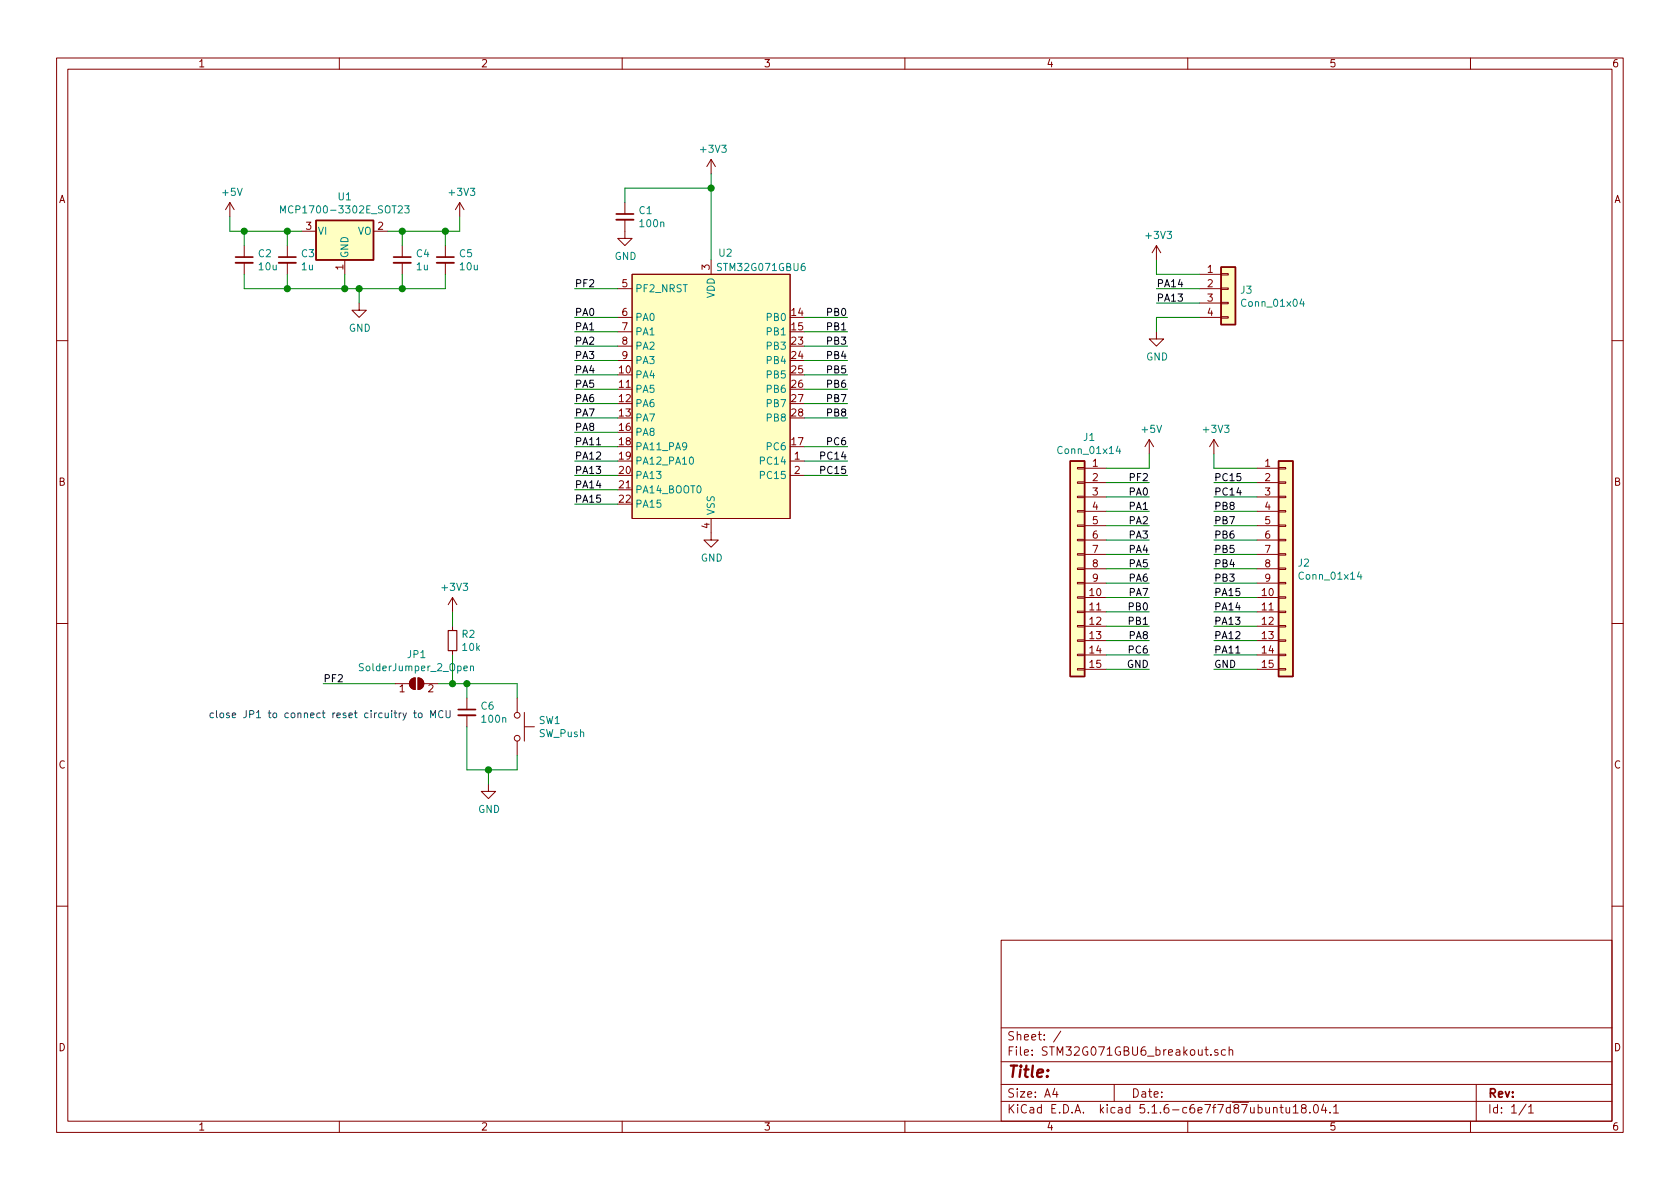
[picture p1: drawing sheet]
EESchema Schematic File Version 4
EELAYER 30 0
EELAYER END
$Descr A4 11693 8268
encoding utf-8
Sheet 1 1
Title ""
Date ""
Rev ""
Comp ""
Comment1 ""
Comment2 ""
Comment3 ""
Comment4 ""
$EndDescr
$Comp
L power:+5V #PWR01
U 1 1
P 1600 1500
F 0 "#PWR01" H 1600 1350 50  0001 C CNN
F 1 "+5V" H 1615 1673 50  0000 C CNN
F 2 "" H 1600 1500 50  0001 C CNN
F 3 "" H 1600 1500 50  0001 C CNN
	1    1600 1500
	1    0    0    -1  
$EndComp
$Comp
L power:+3V3 #PWR02
U 1 1
P 3200 1500
F 0 "#PWR02" H 3200 1350 50  0001 C CNN
F 1 "+3V3" H 3215 1673 50  0000 C CNN
F 2 "" H 3200 1500 50  0001 C CNN
F 3 "" H 3200 1500 50  0001 C CNN
	1    3200 1500
	1    0    0    -1  
$EndComp
$Comp
L power:GND #PWR04
U 1 1
P 2500 2100
F 0 "#PWR04" H 2500 1850 50  0001 C CNN
F 1 "GND" H 2505 1927 50  0000 C CNN
F 2 "" H 2500 2100 50  0001 C CNN
F 3 "" H 2500 2100 50  0001 C CNN
	1    2500 2100
	1    0    0    -1  
$EndComp
$Comp
L STM32G071:STM32G071GBU6 U2
U 1 1
P 4950 2750
F 0 "U2" H 5050 3750 50  0000 C CNN
F 1 "STM32G071GBU6" H 5300 3650 50  0000 C CNN
F 2 "UFQPFN28:UFQFPN28" H 4950 3400 50  0001 C CNN
F 3 "" H 4950 3400 50  0001 C CNN
	1    4950 2750
	1    0    0    -1  
$EndComp
$Comp
L Connector_Generic:Conn_01x15 J1
U 1 1
P 7500 3950
F 0 "J1" H 7418 4867 50  0000 C CNN
F 1 "Conn_01x14" H 7418 4776 50  0000 C CNN
F 2 "Connector_PinHeader_2.54mm:PinHeader_1x15_P2.54mm_Vertical" H 7500 3950 50  0001 C CNN
F 3 "~" H 7500 3950 50  0001 C CNN
	1    7500 3950
	-1   0    0    -1  
$EndComp
$Comp
L Connector_Generic:Conn_01x15 J2
U 1 1
P 8950 3950
F 0 "J2" H 9030 3992 50  0000 L CNN
F 1 "Conn_01x14" H 9030 3901 50  0000 L CNN
F 2 "Connector_PinHeader_2.54mm:PinHeader_1x15_P2.54mm_Vertical" H 8950 3950 50  0001 C CNN
F 3 "~" H 8950 3950 50  0001 C CNN
	1    8950 3950
	1    0    0    -1  
$EndComp
$Comp
L Device:C_Small C1
U 1 1
P 4350 1500
F 0 "C1" H 4442 1546 50  0000 L CNN
F 1 "100n" H 4442 1455 50  0000 L CNN
F 2 "Capacitor_SMD:C_0603_1608Metric" H 4350 1500 50  0001 C CNN
F 3 "~" H 4350 1500 50  0001 C CNN
	1    4350 1500
	1    0    0    -1  
$EndComp
$Comp
L Regulator_Linear:MCP1700-3302E_SOT23 U1
U 1 1
P 2400 1600
F 0 "U1" H 2400 1842 50  0000 C CNN
F 1 "MCP1700-3302E_SOT23" H 2400 1751 50  0000 C CNN
F 2 "Package_TO_SOT_SMD:SOT-23" H 2400 1825 50  0001 C CNN
F 3 "http://ww1.microchip.com/downloads/en/DeviceDoc/20001826D.pdf" H 2400 1600 50  0001 C CNN
	1    2400 1600
	1    0    0    -1  
$EndComp
$Comp
L Device:C_Small C2
U 1 1
P 1700 1800
F 0 "C2" H 1792 1846 50  0000 L CNN
F 1 "10u" H 1792 1755 50  0000 L CNN
F 2 "Capacitor_SMD:C_1206_3216Metric" H 1700 1800 50  0001 C CNN
F 3 "~" H 1700 1800 50  0001 C CNN
	1    1700 1800
	1    0    0    -1  
$EndComp
$Comp
L Device:C_Small C4
U 1 1
P 2800 1800
F 0 "C4" H 2892 1846 50  0000 L CNN
F 1 "1u" H 2892 1755 50  0000 L CNN
F 2 "Capacitor_SMD:C_0603_1608Metric" H 2800 1800 50  0001 C CNN
F 3 "~" H 2800 1800 50  0001 C CNN
	1    2800 1800
	1    0    0    -1  
$EndComp
$Comp
L Device:C_Small C3
U 1 1
P 2000 1800
F 0 "C3" H 2092 1846 50  0000 L CNN
F 1 "1u" H 2092 1755 50  0000 L CNN
F 2 "Capacitor_SMD:C_0603_1608Metric" H 2000 1800 50  0001 C CNN
F 3 "~" H 2000 1800 50  0001 C CNN
	1    2000 1800
	1    0    0    -1  
$EndComp
Wire Wire Line
	2700 1600 2800 1600
Wire Wire Line
	2800 1600 2800 1700
Wire Wire Line
	2400 1900 2400 2000
Wire Wire Line
	2800 2000 2800 1900
Wire Wire Line
	2100 1600 2000 1600
Wire Wire Line
	2000 1600 2000 1700
Wire Wire Line
	2000 1900 2000 2000
Wire Wire Line
	2000 2000 2400 2000
Connection ~ 2400 2000
Wire Wire Line
	2400 2000 2500 2000
Wire Wire Line
	2500 2000 2500 2100
Connection ~ 2500 2000
Wire Wire Line
	2500 2000 2800 2000
Wire Wire Line
	1600 1500 1600 1600
Wire Wire Line
	1600 1600 1700 1600
Connection ~ 2000 1600
Wire Wire Line
	2800 1600 3100 1600
Wire Wire Line
	3200 1600 3200 1500
Connection ~ 2800 1600
Wire Wire Line
	1700 1700 1700 1600
Connection ~ 1700 1600
Wire Wire Line
	1700 1600 2000 1600
Wire Wire Line
	1700 1900 1700 2000
Wire Wire Line
	1700 2000 2000 2000
Connection ~ 2000 2000
$Comp
L power:GND #PWR03
U 1 1
P 4350 1600
F 0 "#PWR03" H 4350 1350 50  0001 C CNN
F 1 "GND" H 4355 1427 50  0000 C CNN
F 2 "" H 4350 1600 50  0001 C CNN
F 3 "" H 4350 1600 50  0001 C CNN
	1    4350 1600
	1    0    0    -1  
$EndComp
Wire Wire Line
	4350 1400 4350 1300
Wire Wire Line
	4350 1300 4950 1300
Wire Wire Line
	4950 1300 4950 1800
$Comp
L power:GND #PWR05
U 1 1
P 4950 3700
F 0 "#PWR05" H 4950 3450 50  0001 C CNN
F 1 "GND" H 4955 3527 50  0000 C CNN
F 2 "" H 4950 3700 50  0001 C CNN
F 3 "" H 4950 3700 50  0001 C CNN
	1    4950 3700
	1    0    0    -1  
$EndComp
Wire Wire Line
	4000 2200 4300 2200
Wire Wire Line
	4000 2300 4300 2300
Wire Wire Line
	4000 2400 4300 2400
Wire Wire Line
	4000 2500 4300 2500
Wire Wire Line
	4000 2600 4300 2600
Wire Wire Line
	4000 2700 4300 2700
Wire Wire Line
	4000 2800 4300 2800
Wire Wire Line
	4000 2900 4300 2900
Wire Wire Line
	4000 3000 4300 3000
Wire Wire Line
	4000 3100 4300 3100
Wire Wire Line
	4000 3200 4300 3200
Wire Wire Line
	4000 3300 4300 3300
Wire Wire Line
	4000 3400 4300 3400
Wire Wire Line
	4000 3500 4300 3500
Wire Wire Line
	5600 2200 5900 2200
Wire Wire Line
	5600 2300 5900 2300
Wire Wire Line
	5600 2400 5900 2400
Wire Wire Line
	5600 2500 5900 2500
Wire Wire Line
	5600 2600 5900 2600
Wire Wire Line
	5600 2700 5900 2700
Wire Wire Line
	5600 2800 5900 2800
Wire Wire Line
	5600 2900 5900 2900
Wire Wire Line
	5600 3100 5900 3100
Wire Wire Line
	5600 3200 5900 3200
Wire Wire Line
	5600 3300 5900 3300
Text Label 5900 2200 2    50   ~ 0
PB0
Text Label 5900 2300 2    50   ~ 0
PB1
Text Label 5900 2400 2    50   ~ 0
PB3
Text Label 5900 2500 2    50   ~ 0
PB4
Text Label 5900 2600 2    50   ~ 0
PB5
Text Label 5900 2700 2    50   ~ 0
PB6
Text Label 5900 2800 2    50   ~ 0
PB7
Text Label 5900 2900 2    50   ~ 0
PB8
Text Label 5900 3100 2    50   ~ 0
PC6
Text Label 5900 3200 2    50   ~ 0
PC14
Text Label 5900 3300 2    50   ~ 0
PC15
Text Label 4000 2000 0    50   ~ 0
PF2
Text Label 4000 2200 0    50   ~ 0
PA0
Text Label 4000 2300 0    50   ~ 0
PA1
Text Label 4000 2400 0    50   ~ 0
PA2
Text Label 4000 2500 0    50   ~ 0
PA3
Text Label 4000 2600 0    50   ~ 0
PA4
Text Label 4000 2700 0    50   ~ 0
PA5
Text Label 4000 2800 0    50   ~ 0
PA6
Text Label 4000 2900 0    50   ~ 0
PA7
Text Label 4000 3000 0    50   ~ 0
PA8
Text Label 4000 3100 0    50   ~ 0
PA11
Text Label 4000 3200 0    50   ~ 0
PA12
Text Label 4000 3300 0    50   ~ 0
PA13
Text Label 4000 3400 0    50   ~ 0
PA14
Text Label 4000 3500 0    50   ~ 0
PA15
$Comp
L Device:C_Small C5
U 1 1
P 3100 1800
F 0 "C5" H 3192 1846 50  0000 L CNN
F 1 "10u" H 3192 1755 50  0000 L CNN
F 2 "Capacitor_SMD:C_1206_3216Metric" H 3100 1800 50  0001 C CNN
F 3 "~" H 3100 1800 50  0001 C CNN
	1    3100 1800
	1    0    0    -1  
$EndComp
Wire Wire Line
	3100 1600 3100 1700
Connection ~ 3100 1600
Wire Wire Line
	3100 1600 3200 1600
Wire Wire Line
	2800 2000 3100 2000
Wire Wire Line
	3100 2000 3100 1900
Connection ~ 2800 2000
Wire Wire Line
	7700 3350 8000 3350
Text Label 8000 3350 2    50   ~ 0
PF2
Wire Wire Line
	8000 3450 7700 3450
Wire Wire Line
	8000 3550 7700 3550
Wire Wire Line
	8000 3650 7700 3650
Wire Wire Line
	8000 3750 7700 3750
Wire Wire Line
	8000 3850 7700 3850
Wire Wire Line
	8000 3950 7700 3950
Wire Wire Line
	8000 4050 7700 4050
Wire Wire Line
	8000 4150 7700 4150
Text Label 8000 3450 2    50   ~ 0
PA0
Text Label 8000 3550 2    50   ~ 0
PA1
Text Label 8000 3650 2    50   ~ 0
PA2
Text Label 8000 3750 2    50   ~ 0
PA3
Text Label 8000 3850 2    50   ~ 0
PA4
Text Label 8000 3950 2    50   ~ 0
PA5
Text Label 8000 4050 2    50   ~ 0
PA6
Text Label 8000 4150 2    50   ~ 0
PA7
Wire Wire Line
	7700 4650 8000 4650
Text Label 8000 4650 2    50   ~ 0
GND
Wire Wire Line
	7700 4250 8000 4250
Wire Wire Line
	7700 4350 8000 4350
Text Label 8000 4250 2    50   ~ 0
PB0
Text Label 8000 4350 2    50   ~ 0
PB1
Wire Wire Line
	8000 4450 7700 4450
Text Label 8000 4450 2    50   ~ 0
PA8
Wire Wire Line
	7700 4550 8000 4550
Text Label 8000 4550 2    50   ~ 0
PC6
Wire Wire Line
	8750 4650 8450 4650
Text Label 8450 4650 0    50   ~ 0
GND
$Comp
L power:+5V #PWR0101
U 1 1
P 8000 3150
F 0 "#PWR0101" H 8000 3000 50  0001 C CNN
F 1 "+5V" H 8015 3323 50  0000 C CNN
F 2 "" H 8000 3150 50  0001 C CNN
F 3 "" H 8000 3150 50  0001 C CNN
	1    8000 3150
	1    0    0    -1  
$EndComp
$Comp
L power:+3V3 #PWR0102
U 1 1
P 4950 1200
F 0 "#PWR0102" H 4950 1050 50  0001 C CNN
F 1 "+3V3" H 4965 1373 50  0000 C CNN
F 2 "" H 4950 1200 50  0001 C CNN
F 3 "" H 4950 1200 50  0001 C CNN
	1    4950 1200
	1    0    0    -1  
$EndComp
Wire Wire Line
	4950 1200 4950 1300
Connection ~ 4950 1300
Wire Wire Line
	7700 3250 8000 3250
Wire Wire Line
	8000 3250 8000 3150
Wire Wire Line
	8450 3250 8750 3250
Wire Wire Line
	8450 3250 8450 3150
$Comp
L power:+3V3 #PWR0103
U 1 1
P 8450 3150
F 0 "#PWR0103" H 8450 3000 50  0001 C CNN
F 1 "+3V3" H 8465 3323 50  0000 C CNN
F 2 "" H 8450 3150 50  0001 C CNN
F 3 "" H 8450 3150 50  0001 C CNN
	1    8450 3150
	1    0    0    -1  
$EndComp
Wire Wire Line
	8450 4550 8750 4550
Wire Wire Line
	8450 4450 8750 4450
Wire Wire Line
	8450 4150 8750 4150
Text Label 8450 4550 0    50   ~ 0
PA11
Text Label 8450 4450 0    50   ~ 0
PA12
Text Label 8450 4150 0    50   ~ 0
PA15
Wire Wire Line
	8750 4050 8450 4050
Wire Wire Line
	8750 3950 8450 3950
Wire Wire Line
	8750 3850 8450 3850
Wire Wire Line
	8750 3750 8450 3750
Wire Wire Line
	8750 3650 8450 3650
Wire Wire Line
	8750 3550 8450 3550
Text Label 8450 4050 0    50   ~ 0
PB3
Text Label 8450 3950 0    50   ~ 0
PB4
Text Label 8450 3850 0    50   ~ 0
PB5
Text Label 8450 3750 0    50   ~ 0
PB6
Text Label 8450 3650 0    50   ~ 0
PB7
Text Label 8450 3550 0    50   ~ 0
PB8
Wire Wire Line
	8750 3450 8450 3450
Wire Wire Line
	8750 3350 8450 3350
Text Label 8450 3450 0    50   ~ 0
PC14
Text Label 8450 3350 0    50   ~ 0
PC15
$Comp
L Connector_Generic:Conn_01x04 J3
U 1 1
P 8550 2000
F 0 "J3" H 8630 1992 50  0000 L CNN
F 1 "Conn_01x04" H 8630 1901 50  0000 L CNN
F 2 "Connector_PinHeader_2.54mm:PinHeader_1x04_P2.54mm_Vertical" H 8550 2000 50  0001 C CNN
F 3 "~" H 8550 2000 50  0001 C CNN
	1    8550 2000
	1    0    0    -1  
$EndComp
Text Label 8450 4250 0    50   ~ 0
PA14
Text Label 8450 4350 0    50   ~ 0
PA13
Wire Wire Line
	8450 4250 8750 4250
Wire Wire Line
	8450 4350 8750 4350
Text Label 8050 2000 0    50   ~ 0
PA14
Text Label 8050 2100 0    50   ~ 0
PA13
Wire Wire Line
	8050 2000 8350 2000
Wire Wire Line
	8050 2100 8350 2100
Wire Wire Line
	8050 1900 8350 1900
Wire Wire Line
	8050 1900 8050 1800
$Comp
L power:+3V3 #PWR0104
U 1 1
P 8050 1800
F 0 "#PWR0104" H 8050 1650 50  0001 C CNN
F 1 "+3V3" H 8065 1973 50  0000 C CNN
F 2 "" H 8050 1800 50  0001 C CNN
F 3 "" H 8050 1800 50  0001 C CNN
	1    8050 1800
	1    0    0    -1  
$EndComp
$Comp
L power:GND #PWR0105
U 1 1
P 8050 2300
F 0 "#PWR0105" H 8050 2050 50  0001 C CNN
F 1 "GND" H 8055 2127 50  0000 C CNN
F 2 "" H 8050 2300 50  0001 C CNN
F 3 "" H 8050 2300 50  0001 C CNN
	1    8050 2300
	1    0    0    -1  
$EndComp
Wire Wire Line
	8350 2200 8050 2200
Wire Wire Line
	8050 2200 8050 2300
Wire Wire Line
	2250 4750 2750 4750
$Comp
L Device:R_Small R2
U 1 1
P 3150 4450
F 0 "R2" H 3209 4496 50  0000 L CNN
F 1 "10k" H 3209 4405 50  0000 L CNN
F 2 "Resistor_SMD:R_0603_1608Metric" H 3150 4450 50  0001 C CNN
F 3 "~" H 3150 4450 50  0001 C CNN
	1    3150 4450
	1    0    0    -1  
$EndComp
Wire Wire Line
	3150 4550 3150 4750
Wire Wire Line
	3150 4750 3250 4750
$Comp
L Device:C_Small C6
U 1 1
P 3250 4950
F 0 "C6" H 3342 4996 50  0000 L CNN
F 1 "100n" H 3342 4905 50  0000 L CNN
F 2 "Capacitor_SMD:C_0603_1608Metric" H 3250 4950 50  0001 C CNN
F 3 "~" H 3250 4950 50  0001 C CNN
	1    3250 4950
	1    0    0    -1  
$EndComp
Wire Wire Line
	3250 4850 3250 4750
$Comp
L Switch:SW_Push SW1
U 1 1
P 3600 5050
F 0 "SW1" V 3554 5198 50  0000 L CNN
F 1 "SW_Push" V 3645 5198 50  0000 L CNN
F 2 "Button_Switch_SMD:SW_Push_SPST_NO_Alps_SKRK" H 3600 5250 50  0001 C CNN
F 3 "~" H 3600 5250 50  0001 C CNN
	1    3600 5050
	0    1    1    0   
$EndComp
Wire Wire Line
	3600 4750 3600 4850
Wire Wire Line
	3250 4750 3600 4750
Connection ~ 3250 4750
Wire Wire Line
	3250 5050 3250 5350
Wire Wire Line
	3250 5350 3400 5350
Wire Wire Line
	3600 5350 3600 5250
Wire Wire Line
	3400 5350 3400 5450
Connection ~ 3400 5350
Wire Wire Line
	3400 5350 3600 5350
$Comp
L power:GND #PWR0106
U 1 1
P 3400 5450
F 0 "#PWR0106" H 3400 5200 50  0001 C CNN
F 1 "GND" H 3405 5277 50  0000 C CNN
F 2 "" H 3400 5450 50  0001 C CNN
F 3 "" H 3400 5450 50  0001 C CNN
	1    3400 5450
	1    0    0    -1  
$EndComp
$Comp
L power:+3V3 #PWR0107
U 1 1
P 3150 4250
F 0 "#PWR0107" H 3150 4100 50  0001 C CNN
F 1 "+3V3" H 3165 4423 50  0000 C CNN
F 2 "" H 3150 4250 50  0001 C CNN
F 3 "" H 3150 4250 50  0001 C CNN
	1    3150 4250
	1    0    0    -1  
$EndComp
Wire Wire Line
	3150 4350 3150 4250
$Comp
L Jumper:SolderJumper_2_Open JP1
U 1 1
P 2900 4750
F 0 "JP1" H 2900 4955 50  0000 C CNN
F 1 "SolderJumper_2_Open" H 2900 4864 50  0000 C CNN
F 2 "Jumper:SolderJumper-2_P1.3mm_Open_Pad1.0x1.5mm" H 2900 4750 50  0001 C CNN
F 3 "~" H 2900 4750 50  0001 C CNN
	1    2900 4750
	1    0    0    -1  
$EndComp
Wire Wire Line
	3050 4750 3150 4750
Connection ~ 3150 4750
Wire Wire Line
	4000 2000 4300 2000
Text Label 2250 4750 0    50   ~ 0
PF2
Text Notes 1450 5000 0    50   ~ 0
close JP1 to connect reset circuitry to MCU
$EndSCHEMATC
